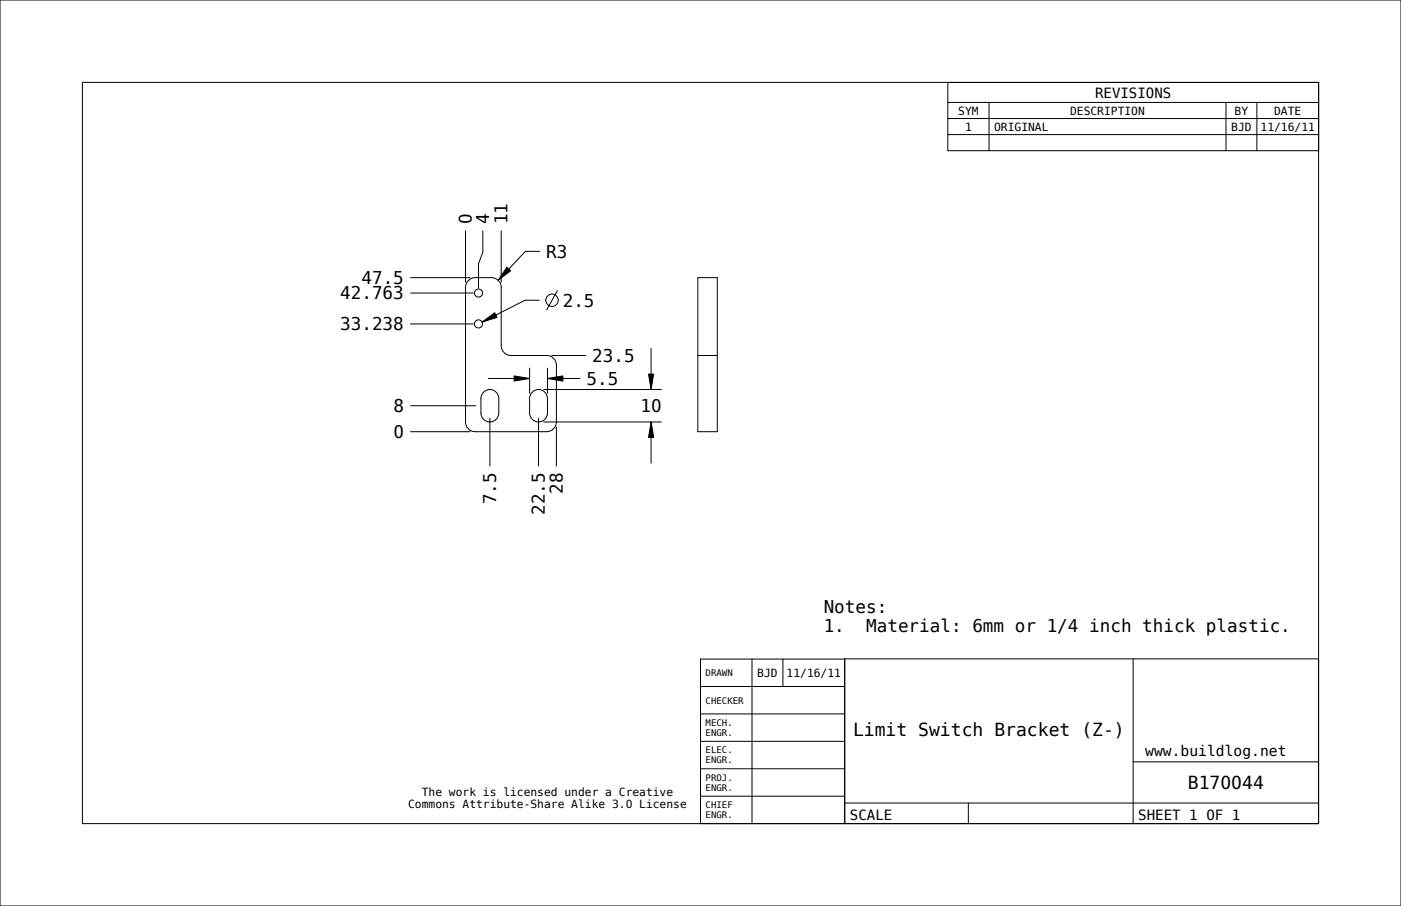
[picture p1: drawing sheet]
<svg xmlns="http://www.w3.org/2000/svg" width="432mm" height="279mm" viewBox="0 0 432 279" stroke-linecap="round" stroke-linejoin="round" font-family="sans-serif">
<path d="M148.6 99.3l3.9-2.8 .7 1.4zM156.2 82.4l1.2 1.1-3.9 2.9zM158.5 115.9l4.7 .8-4.7 .8zM168.7 116.7l4.8-.8v1.6zM199.9 115.4h1.6l-.8 4.7zM200.7 130.1l.8 4.8h-1.6z" fill="#000"/>
<g fill="none" stroke="#000" stroke-width=".31">
<path d="M0 0h431.8v279.4h-431.8zM292.1 31.6h114.3M292.1 36.6h114.3M304.8 31.6v14.9M377.9 31.6v14.9M387.4 31.6v14.9M406.4 25.4v228.6h-381v-228.6h381v21.1h-114.3v-21.1M292.1 41.5h114.3M143.5 71.2v15.8M148.8 71.2v6.6l-1.3 3.5v7.5M154.5 71.2v15.8M166.3 77.5h-4.4l-8.4 8.9"/>
<path d="M126.5 99.9h19.4M126.5 90.4h19.4M126.5 85.6h18.4M144.6 86.3l1.9-.7h5a3 3 0 0 1 3 3v18a3 3 0 0 0 3 3h11a3 3 0 0 1 3 3v17.5a3 3 0 0 1-3 3h-22a3 3 0 0 1-3-3v-41.5a2.99 2.99 0 0 1 1.1-2.3zM148.6 99.3l3.9-2.8 .7 1.4zM156.2 82.4l1.2 1.1-3.9 2.9zM166.2 92.6h-4.4l-13.2 6.7M171.8 89.6l-3.3 6M215.1 85.6h6v47.5h-6zM150.5 116.7h12.7M158.5 115.9l4.7 .8-4.7 .8zM163.2 113.5v7.8"/>
<path d="M168.7 116.7l4.8-.8v1.6zM168.7 116.7h10.1M168.7 113.5v7.8M170.1 109.6h10.5M199.9 115.4h1.6l-.8 4.7zM200.7 107.4v12.7M215.1 109.6h6M126.5 133.1h18.4M126.5 125.1h20.1M148.8 121.2a2.75 2.75 0 0 1 3.1-.9 2.75 2.75 0 0 1 1.8 2.6v4.5a2.75 2.75 0 0 1-2.7 2.7 2.75 2.75 0 0 1-2.8-2.7v-4.5zM151 129v14.7M163.8 121.2a2.75 2.75 0 0 1 3.1-.9 2.75 2.75 0 0 1 1.8 2.6v4.5a2.75 2.75 0 0 1-2.7 2.7 2.75 2.75 0 0 1-2.8-2.7v-4.5z"/>
<path d="M166 129v14.7M167.6 130.1h36.2M167.6 120.1h36.2M171.5 131.7v12M200.7 130.1l.8 4.8h-1.6zM200.7 130.1v12.7M215.9 211.7h44.5M231.8 203.2v50.8M241.3 203.2v8.5M260.4 203.2h-44.5v50.8M349.2 203.2v50.8M406.4 203.2h-146.1l.1 50.8"/>
<path d="M215.9 237.1h44.5M215.9 228.6h44.5M215.9 220.2h44.5M349.2 234.9h57.2M215.9 245.5h44.5M260.3 247.6h146.1M298.4 247.6v6.4"/>
<circle cx="170.1" cy="92.6" r="1.95"/>
</g>
<!-- layer: 02___PRT_ALL_AXES -->
<g fill="none" stroke="#000" stroke-width=".31">
<circle cx="147.5" cy="99.9" r="1.25"/>
<circle cx="147.5" cy="90.4" r="1.25"/>
</g>
<g font-size="5.6">
<text x="262.9" y="226.9">Limit Switch Bracket (Z-)</text>
<text x="366.1" y="243.3">B170044</text>
</g>
<g font-size="5.4">
<text x="145.5" y="69.2" transform="rotate(-90 145.5 69.2)">0</text>
<text x="150.8" y="69.2" transform="rotate(-90 150.8 69.2)">4</text>
<text x="156.5" y="69.2" transform="rotate(-90 156.5 69.2)">11</text>
<text x="168.3" y="79.5">R3</text>
<text x="111.4" y="87.6">47.5</text>
<text x="104.8" y="92.3">42.763</text>
<text x="173.4" y="94.6">2.5</text>
<text x="104.8" y="101.9">33.238</text>
<text x="182.5" y="111.6">23.5</text>
<text x="180.8" y="118.7">5.5</text>
<text x="121.3" y="127.1">8</text>
<text x="197.4" y="127.1">10</text>
<text x="121.3" y="135.1">0</text>
<text x="153" y="155.5" transform="rotate(-90 153 155.5)">7.5</text>
<text x="173.5" y="152.3" transform="rotate(-90 173.5 152.3)">28</text>
<text x="168" y="158.8" transform="rotate(-90 168 158.8)">22.5</text>
<text x="253.9" y="189">Notes:</text>
<text x="253.9" y="195">1.</text>
<text x="267" y="195">Material: 6mm or 1/4 inch thick plastic.</text>
</g>
<text font-size="4.5" x="353" y="233">www.buildlog.net</text>
<g font-size="4.3">
<text x="337.5" y="30.1">REVISIONS</text>
<text x="261.9" y="252.8">SCALE</text>
<text x="350.8" y="252.8">SHEET 1 OF 1</text>
</g>
<g font-size="3.5">
<text x="295.3" y="35.3">SYM</text>
<text x="329.8" y="35.3">DESCRIPTION</text>
<text x="380.5" y="35.3">BY</text>
<text x="392.7" y="35.3">DATE</text>
<text x="297.4" y="40.3">1</text>
<text x="306.4" y="40.3">ORIGINAL</text>
<text x="379.5" y="40.3">BJD</text>
<text x="388.5" y="40.3">11/16/11</text>
<text x="233.4" y="208.7">BJD</text>
<text x="242.4" y="208.7">11/16/11</text>
<text x="130" y="245.3">The work is licensed under a Creative</text>
<text x="125.8" y="249.1">Commons Attribute-Share Alike 3.0 License</text>
</g>
<g font-size="2.8">
<text x="217.5" y="208.5">DRAWN</text>
<text x="217.5" y="217">CHECKER</text>
<text x="217.5" y="223.9">MECH.</text>
<text x="217.5" y="226.9">ENGR.</text>
<text x="217.5" y="232.3">ELEC.</text>
<text x="217.5" y="235.4">ENGR.</text>
<text x="217.5" y="240.8">PROJ.</text>
<text x="217.5" y="243.9">ENGR.</text>
<text x="217.5" y="249.3">CHIEF</text>
<text x="217.5" y="252.3">ENGR.</text>
</g>
</svg>
